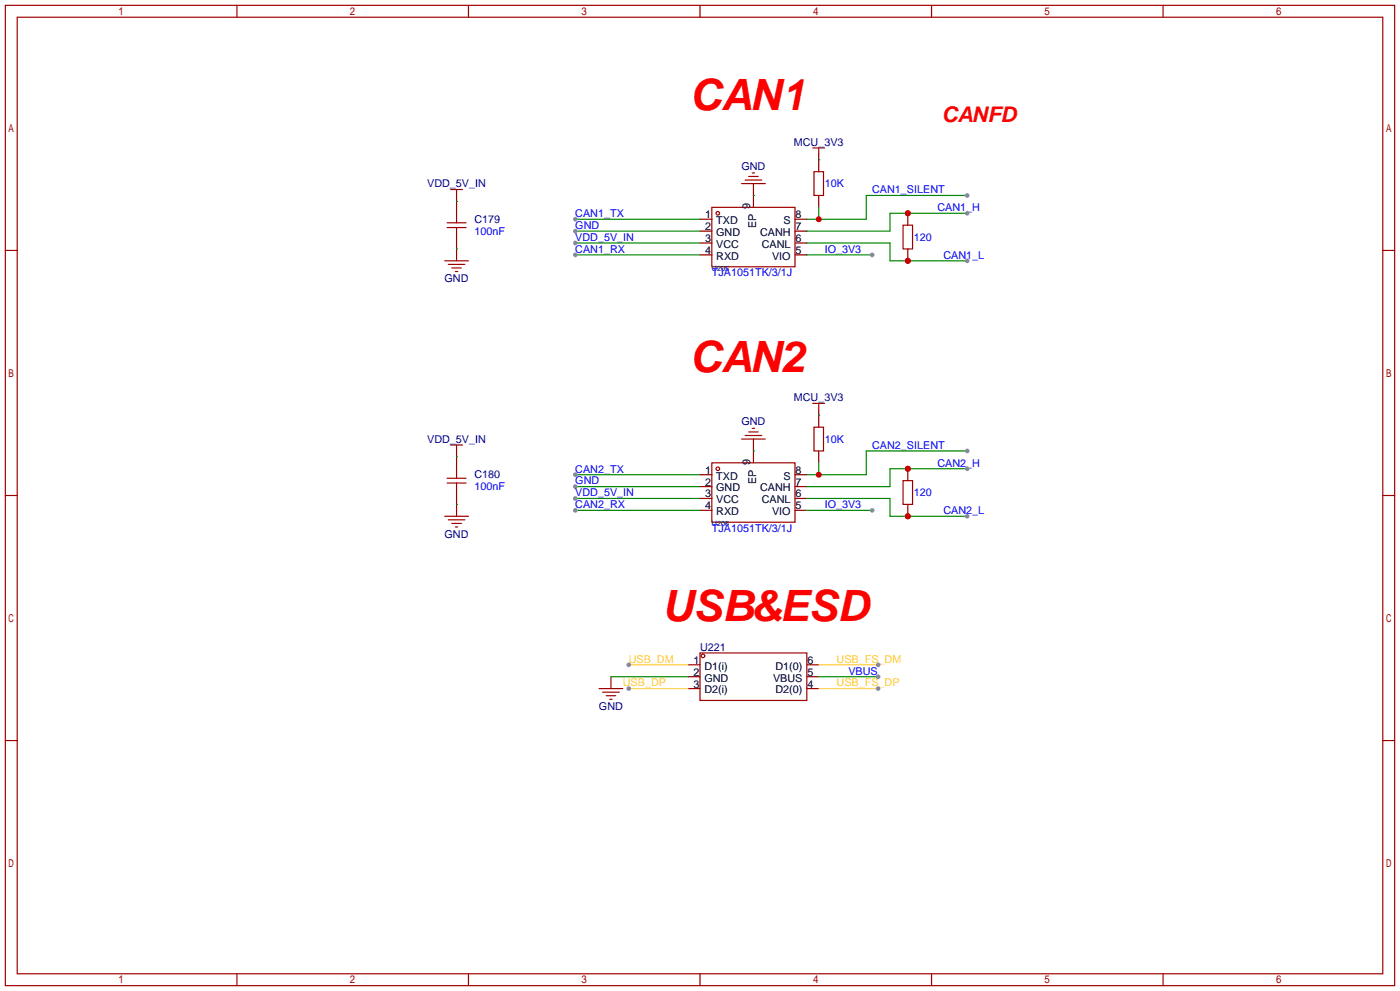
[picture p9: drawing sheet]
<svg xmlns="http://www.w3.org/2000/svg" width="299mm" height="212mm" viewBox="0 0 299 212" stroke-linecap="round" stroke-linejoin="round" font-family="sans-serif">
<g fill="none" stroke="#a10000" stroke-width=".25">
<path d="M1.1 1.1h297.2v209.6h-297.2zM3.7 3.7h292.1v204.5h-292.1zM50.7 1.1v2.6M100.2 1.1v2.6M149.7 1.1v2.6M199.3 1.1v2.6M248.8 1.1v2.6M1.1 53.5h2.6M152.3 44.3h17.8v12.7h-17.8zM295.8 53.5h2.5M1.1 105.9h2.6M295.8 105.9h2.5"/>
<path d="M1.1 158.3h2.6M295.8 158.3h2.5M50.7 208.2v2.5M100.2 208.2v2.5M149.7 208.2v2.5M199.3 208.2v2.5M248.8 208.2v2.5"/>
<circle cx="153.5" cy="45.6" r=".38"/>
</g>
<path d="M149.7 46.9h2.6M149.7 49.4h2.6M149.7 51.9h2.6M149.7 54.5h2.6M161.2 41.8v2.5M170.1 46.9h2.5M170.1 49.4h2.5M170.1 51.9h2.5M170.1 54.5h2.5" fill="none" stroke="#870000" stroke-width=".25"/>
<path d="M123.1 49.4h26.6" fill="none" stroke="#008700" stroke-width=".25"/>
<circle cx="123.1" cy="49.4" r=".51" fill="#999"/>
<path d="M123.1 51.9h26.6" fill="none" stroke="#008700" stroke-width=".25"/>
<circle cx="123.1" cy="51.9" r=".51" fill="#999"/>
<path d="M172.6 54.5h14" fill="none" stroke="#008700" stroke-width=".25"/>
<circle cx="186.6" cy="54.5" r=".51" fill="#999"/>
<path d="M161.2 39.2v2.6" fill="none" stroke="#870000" stroke-width=".25"/>
<path d="M158.6 39.2h5.1M159.4 38.5h3.5M160.1 37.7h2.1M160.9 37h.5" fill="none" stroke="#a10000" stroke-width=".25"/>
<path d="M206.9 45.6h-16.5v3.8h-17.8" fill="none" stroke="#008700" stroke-width=".25"/>
<circle cx="194.2" cy="45.6" r=".63" fill="#c00"/>
<circle cx="206.9" cy="45.6" r=".51" fill="#999"/>
<path d="M172.6 51.9h17.8v3.9h16.5" fill="none" stroke="#008700" stroke-width=".25"/>
<circle cx="194.2" cy="55.8" r=".63" fill="#c00"/>
<circle cx="206.9" cy="55.8" r=".51" fill="#999"/>
<path d="M193.2 48.1h2v5.1h-2z" fill="none" stroke="#a10000" stroke-width=".25"/>
<path d="M194.2 45.6v2.5" fill="none" stroke="#870000" stroke-width=".25"/>
<circle cx="194.2" cy="45.6" r=".63" fill="#c00"/>
<path d="M194.2 53.2v2.6" fill="none" stroke="#870000" stroke-width=".25"/>
<circle cx="194.2" cy="55.8" r=".63" fill="#c00"/>
<path d="M95.1 55.8h5.1M95.6 48.6h4.1M95.6 47.6h4.1M95.9 56.5h3.5M96.4 40.5h2.5M96.6 57.3h2.1M97.4 58h.5M97.7 40.5v1.3M97.7 45.6v2M97.7 48.6v2.1" fill="none" stroke="#a10000" stroke-width=".25"/>
<path d="M97.7 41.8v3.8M97.7 50.7v5.1" fill="none" stroke="#870000" stroke-width=".25"/>
<path d="M97.7 43.1h.1M97.7 53.2h.1M123.1 54.5h26.6" fill="none" stroke="#008700" stroke-width=".25"/>
<circle cx="123.1" cy="54.5" r=".51" fill="#999"/>
<path d="M123.1 46.9h26.6" fill="none" stroke="#008700" stroke-width=".25"/>
<circle cx="123.1" cy="46.9" r=".51" fill="#999"/>
<path d="M174.1 36.7h2v5.1h-2z" fill="none" stroke="#a10000" stroke-width=".25"/>
<path d="M175.1 34.2v2.5M175.1 41.8v2.5" fill="none" stroke="#870000" stroke-width=".25"/>
<path d="M175.1 44.3v2.6M206.9 41.8h-21.6v5.1h-12.7" fill="none" stroke="#008700" stroke-width=".25"/>
<circle cx="175.1" cy="46.9" r=".63" fill="#c00"/>
<circle cx="206.9" cy="41.8" r=".51" fill="#999"/>
<path d="M175.1 32.9v1.3M161.2 96.4v2.5M149.7 101.5h2.6M149.7 104h2.6M149.7 106.6h2.6M149.7 109.1h2.6M170.1 101.5h2.5M170.1 104h2.5M170.1 106.6h2.5M170.1 109.1h2.5" fill="none" stroke="#870000" stroke-width=".25"/>
<g fill="none" stroke="#a10000" stroke-width=".25">
<path d="M173.9 31.6h2.5M175.1 31.6v1.3M152.3 98.9h17.8v12.7h-17.8z"/>
<circle cx="153.5" cy="100.2" r=".38"/>
</g>
<path d="M175.1 34.2h.1M161.2 41.8h.1M123.1 104h26.6" fill="none" stroke="#008700" stroke-width=".25"/>
<circle cx="123.1" cy="104" r=".51" fill="#999"/>
<path d="M123.1 106.6h26.6" fill="none" stroke="#008700" stroke-width=".25"/>
<circle cx="123.1" cy="106.6" r=".51" fill="#999"/>
<path d="M172.6 109.1h14" fill="none" stroke="#008700" stroke-width=".25"/>
<circle cx="186.6" cy="109.1" r=".51" fill="#999"/>
<path d="M161.2 93.9v2.5" fill="none" stroke="#870000" stroke-width=".25"/>
<path d="M158.6 93.9h5.1M159.4 93.1h3.5M160.1 92.3h2.1M160.9 91.6h.5" fill="none" stroke="#a10000" stroke-width=".25"/>
<path d="M206.9 100.2h-16.5v3.8h-17.8" fill="none" stroke="#008700" stroke-width=".25"/>
<circle cx="194.2" cy="100.2" r=".63" fill="#c00"/>
<circle cx="206.9" cy="100.2" r=".51" fill="#999"/>
<path d="M172.6 106.6h17.8v3.8h16.5" fill="none" stroke="#008700" stroke-width=".25"/>
<circle cx="194.2" cy="110.4" r=".63" fill="#c00"/>
<circle cx="206.9" cy="110.4" r=".51" fill="#999"/>
<path d="M193.2 102.7h2v5.1h-2z" fill="none" stroke="#a10000" stroke-width=".25"/>
<path d="M194.2 100.2v2.5" fill="none" stroke="#870000" stroke-width=".25"/>
<circle cx="194.2" cy="100.2" r=".63" fill="#c00"/>
<path d="M194.2 107.8v2.6" fill="none" stroke="#870000" stroke-width=".25"/>
<circle cx="194.2" cy="110.4" r=".63" fill="#c00"/>
<path d="M96.4 95.1h2.5M97.7 95.1v1.3M95.1 110.4h5.1M95.6 103.3h4.1M95.6 102.2h4.1M95.9 111.1h3.5M96.6 111.9h2.1M97.4 112.6h.5M97.7 100.2v2M97.7 103.3v2" fill="none" stroke="#a10000" stroke-width=".25"/>
<path d="M97.7 96.4v3.8M97.7 105.3v5.1" fill="none" stroke="#870000" stroke-width=".25"/>
<path d="M97.7 97.7h.1M97.7 107.8h.1M123.1 109.1h26.6" fill="none" stroke="#008700" stroke-width=".25"/>
<circle cx="123.1" cy="109.1" r=".51" fill="#999"/>
<path d="M123.1 101.5h26.6" fill="none" stroke="#008700" stroke-width=".25"/>
<circle cx="123.1" cy="101.5" r=".51" fill="#999"/>
<path d="M174.1 91.3h2v5.1h-2z" fill="none" stroke="#a10000" stroke-width=".25"/>
<path d="M175.1 88.8v2.5M175.1 96.4v2.5" fill="none" stroke="#870000" stroke-width=".25"/>
<path d="M175.1 98.9v2.6M206.9 96.4h-21.6v5.1h-12.7" fill="none" stroke="#008700" stroke-width=".25"/>
<circle cx="175.1" cy="101.5" r=".63" fill="#c00"/>
<circle cx="206.9" cy="96.4" r=".51" fill="#999"/>
<path d="M175.1 87.5v1.3M147.2 142.1h2.5M147.2 144.7h2.5M147.2 147.2h2.5M172.6 142.1h2.5M172.6 144.7h2.5M172.6 147.2h2.5" fill="none" stroke="#870000" stroke-width=".25"/>
<g fill="none" stroke="#a10000" stroke-width=".25">
<path d="M173.9 86.2h2.5M175.1 86.2v1.3M149.7 139.6h22.9v10.1h-22.9z"/>
<circle cx="150.4" cy="140.2" r=".38"/>
</g>
<path d="M161.2 96.4h.1M175.1 88.8h.1" fill="none" stroke="#008700" stroke-width=".25"/>
<path d="M134.5 142.1h12.7" fill="none" stroke="#fc3" stroke-width=".25"/>
<circle cx="134.5" cy="142.1" r=".51" fill="#999"/>
<path d="M134.5 147.2h12.7" fill="none" stroke="#fc3" stroke-width=".25"/>
<circle cx="134.5" cy="147.2" r=".51" fill="#999"/>
<path d="M130.7 144.7v2.5" fill="none" stroke="#870000" stroke-width=".25"/>
<path d="M128.1 147.2h5.1M128.9 148h3.6M129.7 148.7h2M130.4 149.5h.5" fill="none" stroke="#a10000" stroke-width=".25"/>
<path d="M130.7 144.7h16.5" fill="none" stroke="#008700" stroke-width=".25"/>
<path d="M175.1 142.1h12.7" fill="none" stroke="#fc3" stroke-width=".25"/>
<circle cx="187.8" cy="142.1" r=".51" fill="#999"/>
<path d="M175.1 147.2h12.7" fill="none" stroke="#fc3" stroke-width=".25"/>
<circle cx="187.8" cy="147.2" r=".51" fill="#999"/>
<path d="M175.1 144.7h12.7" fill="none" stroke="#008700" stroke-width=".25"/>
<circle cx="187.8" cy="144.7" r=".51" fill="#999"/>
<g font-size="9.2" fill="#f00">
<text x="147.6" y="23.5">CAN1</text>
<text x="147.6" y="79.4">CAN2</text>
<text x="141.6" y="132.8">USB&amp;ESD</text>
</g>
<text font-size="4.6" fill="#f00" x="201.5" y="26.1">CANFD</text>
<g font-size="2.3" fill="#000080">
<text x="169.8" y="31.2">MCU_3V3</text>
<text x="91.4" y="40.1">VDD_5V_IN</text>
<text x="158.6" y="36.2">GND</text>
<text x="101.5" y="47.7">C179</text>
<text x="95.1" y="60.4">GND</text>
<text x="169.8" y="85.8">MCU_3V3</text>
<text x="91.4" y="94.7">VDD_5V_IN</text>
<text x="158.6" y="90.9">GND</text>
<text x="101.5" y="102.3">C180</text>
<text x="95.1" y="115">GND</text>
<text x="149.7" y="139.1">U221</text>
<text x="128.1" y="151.8">GND</text>
</g>
<g font-size="2.3" fill="#00f">
<text x="176.4" y="40.1">10K</text>
<text x="186.6" y="41.3">CAN1_SILENT</text>
<text x="123.1" y="46.4">CAN1_TX</text>
<text x="200.5" y="45.1">CAN1_H</text>
<text x="101.5" y="50.2">100nF</text>
<text x="123.1" y="48.9">GND</text>
<text x="123.1" y="51.5">VDD_5V_IN</text>
<text x="195.5" y="51.5">120</text>
<text x="123.1" y="54">CAN1_RX</text>
<text x="152.3" y="59">TJA1051TK/3/1J</text>
<text x="176.4" y="54">IO_3V3</text>
<text x="201.8" y="55.3">CAN1_L</text>
<text x="176.4" y="94.7">10K</text>
<text x="186.6" y="95.9">CAN2_SILENT</text>
<text x="123.1" y="101">CAN2_TX</text>
<text x="200.5" y="99.7">CAN2_H</text>
<text x="101.5" y="104.8">100nF</text>
<text x="123.1" y="103.6">GND</text>
<text x="123.1" y="106.1">VDD_5V_IN</text>
<text x="195.5" y="106.1">120</text>
<text x="123.1" y="108.6">CAN2_RX</text>
<text x="152.3" y="113.6">TJA1051TK/3/1J</text>
<text x="176.4" y="108.6">IO_3V3</text>
<text x="201.8" y="109.9">CAN2_L</text>
<text x="181.5" y="144.2">VBUS</text>
</g>
<g font-size="2.3">
<text x="150.9" y="46.6">1</text>
<text x="153.2" y="47.9">TXD</text>
<text x="160.4" y="44.7" transform="rotate(-90 160.4 44.7)">9</text>
<text x="167.6" y="47.9">S</text>
<text x="170.2" y="46.6">8</text>
<text x="150.9" y="49.2">2</text>
<text x="150.9" y="51.7">3</text>
<text x="153.2" y="50.4">GND</text>
<text x="153.2" y="53">VCC</text>
<text x="161.7" y="48.8" transform="rotate(-90 161.7 48.8)">EP</text>
<text x="162.6" y="50.4">CANH</text>
<text x="163" y="53">CANL</text>
<text x="170.2" y="51.7">6</text>
<text x="170.2" y="49.2">7</text>
<text x="150.9" y="54.3">4</text>
<text x="153.2" y="55.5">RXD</text>
<text x="165.1" y="55.5">VIO</text>
<text x="170.2" y="54.3">5</text>
<text x="150.9" y="101.2">1</text>
<text x="160.4" y="99.3" transform="rotate(-90 160.4 99.3)">9</text>
<text x="170.2" y="101.2">8</text>
<text x="150.9" y="103.8">2</text>
<text x="150.9" y="106.3">3</text>
<text x="153.2" y="102.5">TXD</text>
<text x="153.2" y="105.1">GND</text>
<text x="153.2" y="107.6">VCC</text>
<text x="161.7" y="103.4" transform="rotate(-90 161.7 103.4)">EP</text>
<text x="162.6" y="105.1">CANH</text>
<text x="163" y="107.6">CANL</text>
<text x="167.6" y="102.5">S</text>
<text x="170.2" y="106.3">6</text>
<text x="170.2" y="103.8">7</text>
<text x="150.9" y="108.9">4</text>
<text x="153.2" y="110.1">RXD</text>
<text x="165.1" y="110.1">VIO</text>
<text x="170.2" y="108.9">5</text>
<text x="148.3" y="141.9">1</text>
<text x="150.7" y="143.2">D1(i)</text>
<text x="165.9" y="143.2">D1(0)</text>
<text x="172.7" y="141.9">6</text>
<text x="148.3" y="144.4">2</text>
<text x="148.3" y="147">3</text>
<text x="150.7" y="145.7">GND</text>
<text x="150.7" y="148.2">D2(i)</text>
<text x="165.4" y="145.7">VBUS</text>
<text x="165.9" y="148.2">D2(0)</text>
<text x="172.7" y="147">4</text>
<text x="172.7" y="144.4">5</text>
</g>
<g font-size="2.3" fill="#fc3">
<text x="134.5" y="141.7">USB_DM</text>
<text x="178.9" y="141.7">USB_FS_DM</text>
<text x="133.2" y="146.7">USB_DP</text>
<text x="178.9" y="146.7">USB_FS_DP</text>
</g>
<g font-size="1.6" fill="#000080">
<text x="152.3" y="57.8">U205</text>
<text x="152.3" y="112.4">U206</text>
</g>
</svg>
